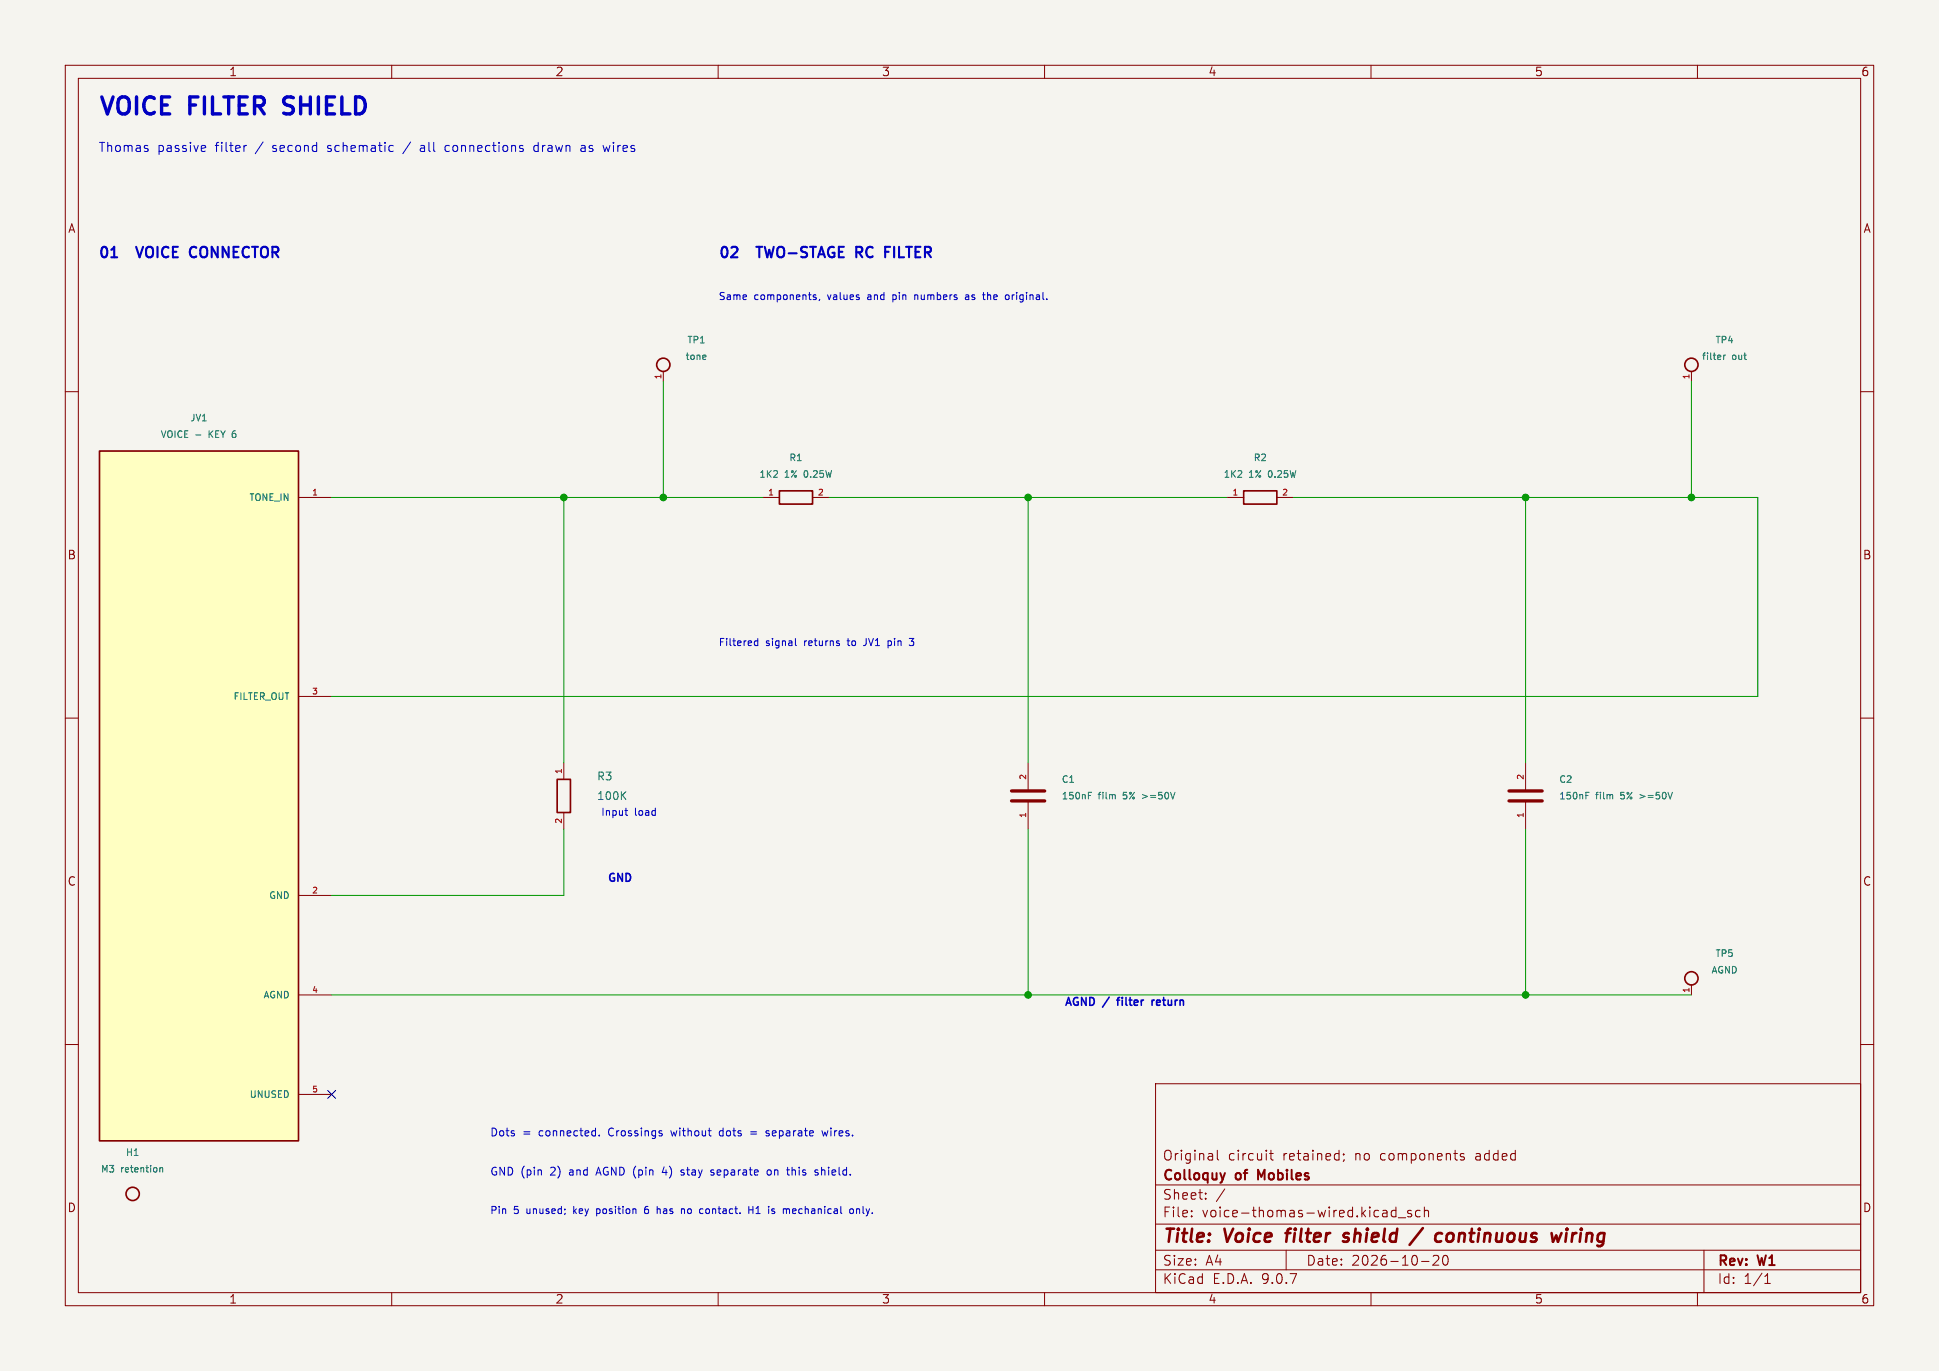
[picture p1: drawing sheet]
(kicad_sch (version 20250114) (generator "eeschema") (generator_version "9.0") (paper "A4")
    (title_block (title "Voice filter shield / continuous wiring") (date "2026-10-20") (rev "W1")
    (company "Colloquy of Mobiles") (comment 1 "Original circuit retained; no components added"))
    (lib_symbols (symbol "Colloquy:JV1" (pin_names (offset 1.27)) (exclude_from_sim no) (in_bom yes) (on_board yes)
(property "Reference" "JV" (at 0.0000 0.0000 0) (effects (font (size 1.27 1.27))  ))
(property "Value" "VOICE - KEY 6" (at 0.0000 0.0000 0) (effects (font (size 1.27 1.27))  ))
(property "Footprint" "Shields:Socket_2x03_Key6" (at 0.0000 0.0000 0) (effects (font (size 1.27 1.27))  (hide yes)))
(property "Datasheet" "" (at 0.0000 0.0000 0) (effects (font (size 1.27 1.27))  (hide yes)))
(property "Description" "" (at 0.0000 0.0000 0) (effects (font (size 1.27 1.27))  (hide yes)))
(symbol "JV1_1_1"
(rectangle (start -15.24 52.832) (end 15.24 -52.832) (stroke (width 0.254) (type default)) (fill (type background)))
(pin passive line (at 20.32 45.72 180) (length 5.08) (name "TONE IN" (effects (font (size 1.016 1.016))  )) (number "1" (effects (font (size 0.889 0.889))  )))
(pin passive line (at 20.32 -15.24 180) (length 5.08) (name "GND" (effects (font (size 1.016 1.016))  )) (number "2" (effects (font (size 0.889 0.889))  )))
(pin passive line (at 20.32 15.24 180) (length 5.08) (name "FILTER OUT" (effects (font (size 1.016 1.016))  )) (number "3" (effects (font (size 0.889 0.889))  )))
(pin passive line (at 20.32 -30.48 180) (length 5.08) (name "AGND" (effects (font (size 1.016 1.016))  )) (number "4" (effects (font (size 0.889 0.889))  )))
(pin passive line (at 20.32 -45.72 180) (length 5.08) (name "UNUSED" (effects (font (size 1.016 1.016))  )) (number "5" (effects (font (size 0.889 0.889))  )))))
(symbol "Colloquy:H1" (pin_names (offset 1.27)) (exclude_from_sim no) (in_bom no) (on_board yes)
(property "Reference" "H" (at 0.0000 0.0000 0) (effects (font (size 1.27 1.27))  ))
(property "Value" "M3 retention" (at 0.0000 0.0000 0) (effects (font (size 1.27 1.27))  ))
(property "Footprint" "Shields:MountingHole_3.2mm_M3" (at 0.0000 0.0000 0) (effects (font (size 1.27 1.27))  (hide yes)))
(property "Datasheet" "" (at 0.0000 0.0000 0) (effects (font (size 1.27 1.27))  (hide yes)))
(property "Description" "" (at 0.0000 0.0000 0) (effects (font (size 1.27 1.27))  (hide yes)))
(symbol "H1_1_1"
(circle (center 0 0) (radius 1.016) (stroke (width 0.254) (type default)) (fill (type none)))))
(symbol "Colloquy:R1" (pin_names (offset 1.27)) (exclude_from_sim no) (in_bom yes) (on_board yes)
(property "Reference" "R" (at 0.0000 0.0000 0) (effects (font (size 1.27 1.27))  ))
(property "Value" "1K2 1% 0.25W" (at 0.0000 0.0000 0) (effects (font (size 1.27 1.27))  ))
(property "Footprint" "Shields:R_Axial_DIN0207_L6.3mm_D2.5mm_P7.62mm_Horizontal" (at 0.0000 0.0000 0) (effects (font (size 1.27 1.27))  (hide yes)))
(property "Datasheet" "" (at 0.0000 0.0000 0) (effects (font (size 1.27 1.27))  (hide yes)))
(property "Description" "" (at 0.0000 0.0000 0) (effects (font (size 1.27 1.27))  (hide yes)))
(symbol "R1_1_1"
(rectangle (start -2.54 1.016) (end 2.54 -1.016) (stroke (width 0.254) (type default)) (fill (type none)))
(pin passive line (at -5.08 0 0) (length 2.54) (name "~" (effects (font (size 1.016 1.016))  )) (number "1" (effects (font (size 0.889 0.889))  )))
(pin passive line (at 5.08 0 180) (length 2.54) (name "~" (effects (font (size 1.016 1.016))  )) (number "2" (effects (font (size 0.889 0.889))  )))))
(symbol "Colloquy:R2" (pin_names (offset 1.27)) (exclude_from_sim no) (in_bom yes) (on_board yes)
(property "Reference" "R" (at 0.0000 0.0000 0) (effects (font (size 1.27 1.27))  ))
(property "Value" "1K2 1% 0.25W" (at 0.0000 0.0000 0) (effects (font (size 1.27 1.27))  ))
(property "Footprint" "Shields:R_Axial_DIN0207_L6.3mm_D2.5mm_P7.62mm_Horizontal" (at 0.0000 0.0000 0) (effects (font (size 1.27 1.27))  (hide yes)))
(property "Datasheet" "" (at 0.0000 0.0000 0) (effects (font (size 1.27 1.27))  (hide yes)))
(property "Description" "" (at 0.0000 0.0000 0) (effects (font (size 1.27 1.27))  (hide yes)))
(symbol "R2_1_1"
(rectangle (start -2.54 1.016) (end 2.54 -1.016) (stroke (width 0.254) (type default)) (fill (type none)))
(pin passive line (at -5.08 0 0) (length 2.54) (name "~" (effects (font (size 1.016 1.016))  )) (number "1" (effects (font (size 0.889 0.889))  )))
(pin passive line (at 5.08 0 180) (length 2.54) (name "~" (effects (font (size 1.016 1.016))  )) (number "2" (effects (font (size 0.889 0.889))  )))))
(symbol "Colloquy:C1" (pin_names (offset 1.27)) (exclude_from_sim no) (in_bom yes) (on_board yes)
(property "Reference" "C" (at 0.0000 0.0000 0) (effects (font (size 1.27 1.27))  ))
(property "Value" "150nF film 5% >=50V" (at 0.0000 0.0000 0) (effects (font (size 1.27 1.27))  ))
(property "Footprint" "Shields:C_Rect_L7.0mm_W6.5mm_P5.00mm" (at 0.0000 0.0000 0) (effects (font (size 1.27 1.27))  (hide yes)))
(property "Datasheet" "" (at 0.0000 0.0000 0) (effects (font (size 1.27 1.27))  (hide yes)))
(property "Description" "" (at 0.0000 0.0000 0) (effects (font (size 1.27 1.27))  (hide yes)))
(symbol "C1_1_1"
(polyline (pts (xy -2.54 -0.762) (xy 2.54 -0.762)) (stroke (width 0.508) (type default)) (fill (type none)))
(polyline (pts (xy -2.54 0.762) (xy 2.54 0.762)) (stroke (width 0.508) (type default)) (fill (type none)))
(pin passive line (at 0 5.08 270) (length 4.318) (name "~" (effects (font (size 1.016 1.016))  )) (number "2" (effects (font (size 0.889 0.889))  )))
(pin passive line (at 0 -5.08 90) (length 4.318) (name "~" (effects (font (size 1.016 1.016))  )) (number "1" (effects (font (size 0.889 0.889))  )))))
(symbol "Colloquy:C2" (pin_names (offset 1.27)) (exclude_from_sim no) (in_bom yes) (on_board yes)
(property "Reference" "C" (at 0.0000 0.0000 0) (effects (font (size 1.27 1.27))  ))
(property "Value" "150nF film 5% >=50V" (at 0.0000 0.0000 0) (effects (font (size 1.27 1.27))  ))
(property "Footprint" "Shields:C_Rect_L7.0mm_W6.5mm_P5.00mm" (at 0.0000 0.0000 0) (effects (font (size 1.27 1.27))  (hide yes)))
(property "Datasheet" "" (at 0.0000 0.0000 0) (effects (font (size 1.27 1.27))  (hide yes)))
(property "Description" "" (at 0.0000 0.0000 0) (effects (font (size 1.27 1.27))  (hide yes)))
(symbol "C2_1_1"
(polyline (pts (xy -2.54 -0.762) (xy 2.54 -0.762)) (stroke (width 0.508) (type default)) (fill (type none)))
(polyline (pts (xy -2.54 0.762) (xy 2.54 0.762)) (stroke (width 0.508) (type default)) (fill (type none)))
(pin passive line (at 0 5.08 270) (length 4.318) (name "~" (effects (font (size 1.016 1.016))  )) (number "2" (effects (font (size 0.889 0.889))  )))
(pin passive line (at 0 -5.08 90) (length 4.318) (name "~" (effects (font (size 1.016 1.016))  )) (number "1" (effects (font (size 0.889 0.889))  )))))
(symbol "Colloquy:R3" (pin_names (offset 1.27)) (exclude_from_sim no) (in_bom yes) (on_board yes)
(property "Reference" "R" (at 0.0000 0.0000 0) (effects (font (size 1.27 1.27))  ))
(property "Value" "100K" (at 0.0000 0.0000 0) (effects (font (size 1.27 1.27))  ))
(property "Footprint" "Shields:R_0603_1608Metric" (at 0.0000 0.0000 0) (effects (font (size 1.27 1.27))  (hide yes)))
(property "Datasheet" "" (at 0.0000 0.0000 0) (effects (font (size 1.27 1.27))  (hide yes)))
(property "Description" "" (at 0.0000 0.0000 0) (effects (font (size 1.27 1.27))  (hide yes)))
(symbol "R3_1_1"
(rectangle (start -1.016 2.54) (end 1.016 -2.54) (stroke (width 0.254) (type default)) (fill (type none)))
(pin passive line (at 0 5.08 270) (length 2.54) (name "~" (effects (font (size 1.016 1.016))  )) (number "1" (effects (font (size 0.889 0.889))  )))
(pin passive line (at 0 -5.08 90) (length 2.54) (name "~" (effects (font (size 1.016 1.016))  )) (number "2" (effects (font (size 0.889 0.889))  )))))
(symbol "Colloquy:TP1" (pin_names (offset 1.27)) (exclude_from_sim no) (in_bom no) (on_board yes)
(property "Reference" "TP" (at 0.0000 0.0000 0) (effects (font (size 1.27 1.27))  ))
(property "Value" "tone" (at 0.0000 0.0000 0) (effects (font (size 1.27 1.27))  ))
(property "Footprint" "Shields:TestPoint_Pad_D1.5mm" (at 0.0000 0.0000 0) (effects (font (size 1.27 1.27))  (hide yes)))
(property "Datasheet" "" (at 0.0000 0.0000 0) (effects (font (size 1.27 1.27))  (hide yes)))
(property "Description" "" (at 0.0000 0.0000 0) (effects (font (size 1.27 1.27))  (hide yes)))
(symbol "TP1_1_1"
(circle (center 0 0) (radius 1.016) (stroke (width 0.254) (type default)) (fill (type none)))
(pin passive line (at 0 -2.54 90) (length 1.524) (name "~" (effects (font (size 1.016 1.016))  )) (number "1" (effects (font (size 0.889 0.889))  )))))
(symbol "Colloquy:TP4" (pin_names (offset 1.27)) (exclude_from_sim no) (in_bom yes) (on_board yes)
(property "Reference" "TP" (at 0.0000 0.0000 0) (effects (font (size 1.27 1.27))  ))
(property "Value" "filter out" (at 0.0000 0.0000 0) (effects (font (size 1.27 1.27))  ))
(property "Footprint" "Shields:TestPin_1x01_P2.54mm" (at 0.0000 0.0000 0) (effects (font (size 1.27 1.27))  (hide yes)))
(property "Datasheet" "" (at 0.0000 0.0000 0) (effects (font (size 1.27 1.27))  (hide yes)))
(property "Description" "Single gold 2.54 mm header; Dupont test pin" (at 0.0000 0.0000 0) (effects (font (size 1.27 1.27))  (hide yes)))
(symbol "TP4_1_1"
(circle (center 0 0) (radius 1.016) (stroke (width 0.254) (type default)) (fill (type none)))
(pin passive line (at 0 -2.54 90) (length 1.524) (name "~" (effects (font (size 1.016 1.016))  )) (number "1" (effects (font (size 0.889 0.889))  )))))
(symbol "Colloquy:TP5" (pin_names (offset 1.27)) (exclude_from_sim no) (in_bom yes) (on_board yes)
(property "Reference" "TP" (at 0.0000 0.0000 0) (effects (font (size 1.27 1.27))  ))
(property "Value" "AGND" (at 0.0000 0.0000 0) (effects (font (size 1.27 1.27))  ))
(property "Footprint" "Shields:TestPin_1x01_P2.54mm" (at 0.0000 0.0000 0) (effects (font (size 1.27 1.27))  (hide yes)))
(property "Datasheet" "" (at 0.0000 0.0000 0) (effects (font (size 1.27 1.27))  (hide yes)))
(property "Description" "Single gold 2.54 mm header; Dupont test pin" (at 0.0000 0.0000 0) (effects (font (size 1.27 1.27))  (hide yes)))
(symbol "TP5_1_1"
(circle (center 0 0) (radius 1.016) (stroke (width 0.254) (type default)) (fill (type none)))
(pin passive line (at 0 -2.54 90) (length 1.524) (name "~" (effects (font (size 1.016 1.016))  )) (number "1" (effects (font (size 0.889 0.889))  ))))))
    (text "VOICE FILTER SHIELD" (at 15 15 0) (effects (font (size 2.6 2.6) (bold yes)) (justify left top)))
(text "Thomas passive filter / second schematic / all connections drawn as wires" (at 15 22 0) (effects (font (size 1.4 1.4) ) (justify left top)))
(text "01  VOICE CONNECTOR" (at 15 38 0) (effects (font (size 1.6 1.6) (bold yes)) (justify left top)))
(text "02  TWO-STAGE RC FILTER" (at 110 38 0) (effects (font (size 1.6 1.6) (bold yes)) (justify left top)))
(text "Same components, values and pin numbers as the original." (at 110 45 0) (effects (font (size 1.1 1.1) ) (justify left top)))
(symbol (lib_id "Colloquy:JV1") (at 30.4800 121.9200 0) (unit 1) (exclude_from_sim no) (in_bom yes) (on_board yes) (dnp no)
(property "Reference" "JV1" (at 30.4800 64.0080 0) (effects (font (size 1.016 1.016))  ))
(property "Value" "VOICE - KEY 6" (at 30.4800 66.5480 0) (effects (font (size 1.016 1.016))  ))
(property "Footprint" "Shields:Socket_2x03_Key6" (at 30.4800 121.9200 0) (effects (font (size 1.27 1.27))  (hide yes)))
(property "Datasheet" "" (at 30.4800 121.9200 0) (effects (font (size 1.27 1.27))  (hide yes)))
(property "Description" "" (at 30.4800 121.9200 0) (effects (font (size 1.27 1.27))  (hide yes)))
(pin "1")
(pin "2")
(pin "3")
(pin "4")
(pin "5"))
(symbol (lib_id "Colloquy:R1") (at 121.9200 76.2000 0) (unit 1) (exclude_from_sim no) (in_bom yes) (on_board yes) (dnp no)
(property "Reference" "R1" (at 121.9200 70.1040 0) (effects (font (size 1.016 1.016))  ))
(property "Value" "1K2 1% 0.25W" (at 121.9200 72.6440 0) (effects (font (size 1.016 1.016))  ))
(property "Footprint" "Shields:R_Axial_DIN0207_L6.3mm_D2.5mm_P7.62mm_Horizontal" (at 121.9200 76.2000 0) (effects (font (size 1.27 1.27))  (hide yes)))
(property "Datasheet" "" (at 121.9200 76.2000 0) (effects (font (size 1.27 1.27))  (hide yes)))
(property "Description" "" (at 121.9200 76.2000 0) (effects (font (size 1.27 1.27))  (hide yes)))
(pin "1")
(pin "2"))
(symbol (lib_id "Colloquy:R2") (at 193.0400 76.2000 0) (unit 1) (exclude_from_sim no) (in_bom yes) (on_board yes) (dnp no)
(property "Reference" "R2" (at 193.0400 70.1040 0) (effects (font (size 1.016 1.016))  ))
(property "Value" "1K2 1% 0.25W" (at 193.0400 72.6440 0) (effects (font (size 1.016 1.016))  ))
(property "Footprint" "Shields:R_Axial_DIN0207_L6.3mm_D2.5mm_P7.62mm_Horizontal" (at 193.0400 76.2000 0) (effects (font (size 1.27 1.27))  (hide yes)))
(property "Datasheet" "" (at 193.0400 76.2000 0) (effects (font (size 1.27 1.27))  (hide yes)))
(property "Description" "" (at 193.0400 76.2000 0) (effects (font (size 1.27 1.27))  (hide yes)))
(pin "1")
(pin "2"))
(symbol (lib_id "Colloquy:C1") (at 157.4800 121.9200 0) (unit 1) (exclude_from_sim no) (in_bom yes) (on_board yes) (dnp no)
(property "Reference" "C1" (at 162.5600 119.3800 0) (effects (font (size 1.016 1.016)) (justify left) ))
(property "Value" "150nF film 5% >=50V" (at 162.5600 121.9200 0) (effects (font (size 1.016 1.016)) (justify left) ))
(property "Footprint" "Shields:C_Rect_L7.0mm_W6.5mm_P5.00mm" (at 157.4800 121.9200 0) (effects (font (size 1.27 1.27))  (hide yes)))
(property "Datasheet" "" (at 157.4800 121.9200 0) (effects (font (size 1.27 1.27))  (hide yes)))
(property "Description" "" (at 157.4800 121.9200 0) (effects (font (size 1.27 1.27))  (hide yes)))
(pin "2")
(pin "1"))
(symbol (lib_id "Colloquy:C2") (at 233.6800 121.9200 0) (unit 1) (exclude_from_sim no) (in_bom yes) (on_board yes) (dnp no)
(property "Reference" "C2" (at 238.7600 119.3800 0) (effects (font (size 1.016 1.016)) (justify left) ))
(property "Value" "150nF film 5% >=50V" (at 238.7600 121.9200 0) (effects (font (size 1.016 1.016)) (justify left) ))
(property "Footprint" "Shields:C_Rect_L7.0mm_W6.5mm_P5.00mm" (at 233.6800 121.9200 0) (effects (font (size 1.27 1.27))  (hide yes)))
(property "Datasheet" "" (at 233.6800 121.9200 0) (effects (font (size 1.27 1.27))  (hide yes)))
(property "Description" "" (at 233.6800 121.9200 0) (effects (font (size 1.27 1.27))  (hide yes)))
(pin "2")
(pin "1"))
(symbol (lib_id "Colloquy:R3") (at 86.3600 121.9200 0) (unit 1) (exclude_from_sim no) (in_bom yes) (on_board yes) (dnp no)
(property "Reference" "R3" (at 91.3600 118.9200 0) (effects (font (size 1.2 1.2)) (justify left) ))
(property "Value" "100K" (at 91.3600 121.9200 0) (effects (font (size 1.2 1.2)) (justify left) ))
(property "Footprint" "Shields:R_0603_1608Metric" (at 86.3600 121.9200 0) (effects (font (size 1.27 1.27))  (hide yes)))
(property "Datasheet" "" (at 86.3600 121.9200 0) (effects (font (size 1.27 1.27))  (hide yes)))
(property "Description" "" (at 86.3600 121.9200 0) (effects (font (size 1.27 1.27))  (hide yes)))
(pin "1")
(pin "2"))
(symbol (lib_id "Colloquy:TP1") (at 101.6000 55.8800 0) (unit 1) (exclude_from_sim no) (in_bom no) (on_board yes) (dnp no)
(property "Reference" "TP1" (at 106.6800 52.0700 0) (effects (font (size 1.016 1.016))  ))
(property "Value" "tone" (at 106.6800 54.6100 0) (effects (font (size 1.016 1.016))  ))
(property "Footprint" "Shields:TestPoint_Pad_D1.5mm" (at 101.6000 55.8800 0) (effects (font (size 1.27 1.27))  (hide yes)))
(property "Datasheet" "" (at 101.6000 55.8800 0) (effects (font (size 1.27 1.27))  (hide yes)))
(property "Description" "" (at 101.6000 55.8800 0) (effects (font (size 1.27 1.27))  (hide yes)))
(pin "1"))
(symbol (lib_id "Colloquy:TP4") (at 259.0800 55.8800 0) (unit 1) (exclude_from_sim no) (in_bom yes) (on_board yes) (dnp no)
(property "Reference" "TP4" (at 264.1600 52.0700 0) (effects (font (size 1.016 1.016))  ))
(property "Value" "filter out" (at 264.1600 54.6100 0) (effects (font (size 1.016 1.016))  ))
(property "Footprint" "Shields:TestPin_1x01_P2.54mm" (at 259.0800 55.8800 0) (effects (font (size 1.27 1.27))  (hide yes)))
(property "Datasheet" "" (at 259.0800 55.8800 0) (effects (font (size 1.27 1.27))  (hide yes)))
(property "Description" "Single gold 2.54 mm header; Dupont test pin" (at 259.0800 55.8800 0) (effects (font (size 1.27 1.27))  (hide yes)))
(pin "1"))
(symbol (lib_id "Colloquy:TP5") (at 259.0800 149.8600 0) (unit 1) (exclude_from_sim no) (in_bom yes) (on_board yes) (dnp no)
(property "Reference" "TP5" (at 264.1600 146.0500 0) (effects (font (size 1.016 1.016))  ))
(property "Value" "AGND" (at 264.1600 148.5900 0) (effects (font (size 1.016 1.016))  ))
(property "Footprint" "Shields:TestPin_1x01_P2.54mm" (at 259.0800 149.8600 0) (effects (font (size 1.27 1.27))  (hide yes)))
(property "Datasheet" "" (at 259.0800 149.8600 0) (effects (font (size 1.27 1.27))  (hide yes)))
(property "Description" "Single gold 2.54 mm header; Dupont test pin" (at 259.0800 149.8600 0) (effects (font (size 1.27 1.27))  (hide yes)))
(pin "1"))
(symbol (lib_id "Colloquy:H1") (at 20.3200 182.8800 0) (unit 1) (exclude_from_sim no) (in_bom no) (on_board yes) (dnp no)
(property "Reference" "H1" (at 20.3200 176.5300 0) (effects (font (size 1.016 1.016))  ))
(property "Value" "M3 retention" (at 20.3200 179.0700 0) (effects (font (size 1.016 1.016))  ))
(property "Footprint" "Shields:MountingHole_3.2mm_M3" (at 20.3200 182.8800 0) (effects (font (size 1.27 1.27))  (hide yes)))
(property "Datasheet" "" (at 20.3200 182.8800 0) (effects (font (size 1.27 1.27))  (hide yes)))
(property "Description" "" (at 20.3200 182.8800 0) (effects (font (size 1.27 1.27))  (hide yes))))
(no_connect (at 50.8 167.64000000000001))
(wire (pts (xy 50.8000 76.2000) (xy 86.3600 76.2000)) (stroke (width 0) (type default)))
(wire (pts (xy 50.8000 106.6800) (xy 269.2400 106.6800)) (stroke (width 0) (type default)))
(wire (pts (xy 50.8000 137.1600) (xy 86.3600 137.1600)) (stroke (width 0) (type default)))
(wire (pts (xy 50.8000 152.4000) (xy 157.4800 152.4000)) (stroke (width 0) (type default)))
(wire (pts (xy 86.3600 76.2000) (xy 86.3600 116.8400)) (stroke (width 0) (type default)))
(wire (pts (xy 86.3600 76.2000) (xy 101.6000 76.2000)) (stroke (width 0) (type default)))
(wire (pts (xy 86.3600 127.0000) (xy 86.3600 137.1600)) (stroke (width 0) (type default)))
(wire (pts (xy 101.6000 58.4200) (xy 101.6000 76.2000)) (stroke (width 0) (type default)))
(wire (pts (xy 101.6000 76.2000) (xy 116.8400 76.2000)) (stroke (width 0) (type default)))
(wire (pts (xy 127.0000 76.2000) (xy 157.4800 76.2000)) (stroke (width 0) (type default)))
(wire (pts (xy 157.4800 76.2000) (xy 157.4800 116.8400)) (stroke (width 0) (type default)))
(wire (pts (xy 157.4800 76.2000) (xy 187.9600 76.2000)) (stroke (width 0) (type default)))
(wire (pts (xy 157.4800 127.0000) (xy 157.4800 152.4000)) (stroke (width 0) (type default)))
(wire (pts (xy 157.4800 152.4000) (xy 233.6800 152.4000)) (stroke (width 0) (type default)))
(wire (pts (xy 198.1200 76.2000) (xy 233.6800 76.2000)) (stroke (width 0) (type default)))
(wire (pts (xy 233.6800 76.2000) (xy 233.6800 116.8400)) (stroke (width 0) (type default)))
(wire (pts (xy 233.6800 76.2000) (xy 259.0800 76.2000)) (stroke (width 0) (type default)))
(wire (pts (xy 233.6800 127.0000) (xy 233.6800 152.4000)) (stroke (width 0) (type default)))
(wire (pts (xy 233.6800 152.4000) (xy 259.0800 152.4000)) (stroke (width 0) (type default)))
(wire (pts (xy 259.0800 58.4200) (xy 259.0800 76.2000)) (stroke (width 0) (type default)))
(wire (pts (xy 259.0800 76.2000) (xy 269.2400 76.2000)) (stroke (width 0) (type default)))
(wire (pts (xy 269.2400 76.2000) (xy 269.2400 106.6800)) (stroke (width 0) (type default)))
(junction (at 101.6 76.2) (diameter 1.016) (color 0 0 0 0))
(junction (at 233.68 76.2) (diameter 1.016) (color 0 0 0 0))
(junction (at 157.48 152.4) (diameter 1.016) (color 0 0 0 0))
(junction (at 157.48 76.2) (diameter 1.016) (color 0 0 0 0))
(junction (at 86.36 76.2) (diameter 1.016) (color 0 0 0 0))
(junction (at 233.68 152.4) (diameter 1.016) (color 0 0 0 0))
(junction (at 259.08 76.2) (diameter 1.016) (color 0 0 0 0))
(text "Input load" (at 92 124 0) (effects (font (size 1.1 1.1) ) (justify left top)))
(text "GND" (at 93 134 0) (effects (font (size 1.2 1.2) (bold yes)) (justify left top)))
(text "AGND / filter return" (at 163 153 0) (effects (font (size 1.2 1.2) (bold yes)) (justify left top)))
(text "Filtered signal returns to JV1 pin 3" (at 110 98 0) (effects (font (size 1.1 1.1) ) (justify left top)))
(text "Dots = connected. Crossings without dots = separate wires." (at 75 173 0) (effects (font (size 1.2 1.2) ) (justify left top)))
(text "GND (pin 2) and AGND (pin 4) stay separate on this shield." (at 75 179 0) (effects (font (size 1.2 1.2) ) (justify left top)))
(text "Pin 5 unused; key position 6 has no contact. H1 is mechanical only." (at 75 185 0) (effects (font (size 1.1 1.1) ) (justify left top)))
    (embedded_fonts no))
